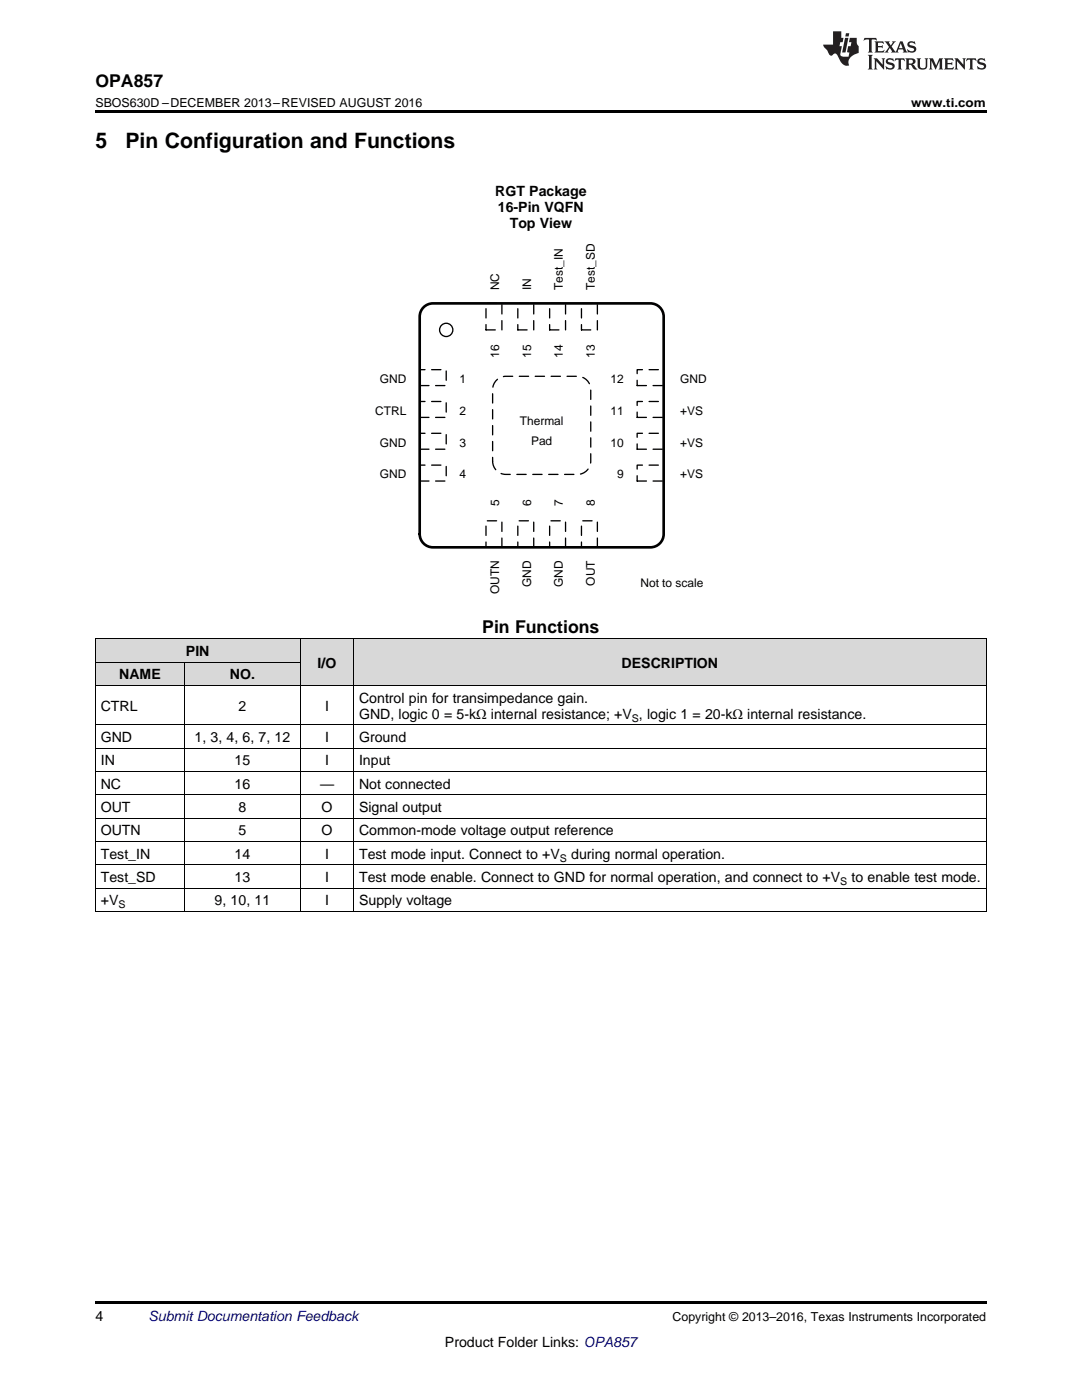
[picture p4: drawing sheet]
<svg xmlns="http://www.w3.org/2000/svg" width="216mm" height="279mm" viewBox="0 0 216 279" stroke-linecap="round" stroke-linejoin="round" font-family="sans-serif">
<g fill="#d8d8d8">
<path d="M59.9 127.6h10.7v9.3h-10.7z"/>
<path d="M70.6 127.6h126.2v9.3h-126.2z"/>
<path d="M19 132.2h17.8v4.7h-17.8z"/>
<path d="M36.8 132.2h23.1v4.7h-23.1z"/>
<path d="M19 127.6h17.8v4.6h-17.8z"/>
<path d="M36.8 127.6h23.1v4.6h-23.1z"/>
</g>
<path d="M19 181.9l.2 .1zM59.8 181.9l.1 .1zM70.5 181.9l.1 .1zM196.7 181.9l.1 .1zM19 259.7h177.8v.5h-177.8z" fill="#000"/>
<g fill="none" stroke="#000" stroke-width=".2">
<path d="M19 127.5h177.8v54.5M19 136.8h177.8M19 132.2h40.9M19.1 127.5v54.5M36.8 132.2v49.8M59.9 127.5v54.5M70.5 127.5v54.5M19 158.6h177.8M19 154h177.8M19 149.3h177.8M19 144.7h177.8M19 177.3h177.8"/>
<path d="M19 172.6h177.8M19 167.9h177.8M19 163.3h177.8M19 181.9h177.8"/>
</g>
<path d="M97 60.5h3.1v5.3h-3.1z" fill-rule="evenodd" fill="#fff"/>
<path d="M97 60.5h3.1v5.3h-3.1z" fill="none" stroke="#000" stroke-width=".26" stroke-dasharray="1.9 1.3"/>
<path d="M97 103.9h3.1v5.3h-3.1z" fill-rule="evenodd" fill="#fff"/>
<path d="M97 103.9h3.1v5.3h-3.1z" fill="none" stroke="#000" stroke-width=".26" stroke-dasharray="1.9 1.3"/>
<path d="M83.7 73.8h5.3v3.2h-5.3z" fill-rule="evenodd" fill="#fff"/>
<path d="M83.7 73.8h5.3v3.2h-5.3z" fill="none" stroke="#000" stroke-width=".26" stroke-dasharray="1.9 1.3"/>
<path d="M127.1 73.8h5.3v3.2h-5.3z" fill-rule="evenodd" fill="#fff"/>
<path d="M127.1 73.8h5.3v3.2h-5.3z" fill="none" stroke="#000" stroke-width=".26" stroke-dasharray="1.9 1.3"/>
<path d="M103.3 60.5h3.2v5.3h-3.2z" fill-rule="evenodd" fill="#fff"/>
<path d="M103.3 60.5h3.2v5.3h-3.2z" fill="none" stroke="#000" stroke-width=".26" stroke-dasharray="1.9 1.3"/>
<path d="M103.3 103.9h3.2v5.3h-3.2z" fill-rule="evenodd" fill="#fff"/>
<path d="M103.3 103.9h3.2v5.3h-3.2z" fill="none" stroke="#000" stroke-width=".26" stroke-dasharray="1.9 1.3"/>
<path d="M83.7 80.1h5.3v3.2h-5.3z" fill-rule="evenodd" fill="#fff"/>
<path d="M83.7 80.1h5.3v3.2h-5.3z" fill="none" stroke="#000" stroke-width=".26" stroke-dasharray="1.9 1.3"/>
<path d="M127.1 80.1h5.3v3.2h-5.3z" fill-rule="evenodd" fill="#fff"/>
<path d="M127.1 80.1h5.3v3.2h-5.3z" fill="none" stroke="#000" stroke-width=".26" stroke-dasharray="1.9 1.3"/>
<path d="M109.7 60.5h3.1v5.3h-3.1z" fill-rule="evenodd" fill="#fff"/>
<path d="M109.7 60.5h3.1v5.3h-3.1z" fill="none" stroke="#000" stroke-width=".26" stroke-dasharray="1.9 1.3"/>
<path d="M109.7 103.9h3.1v5.3h-3.1z" fill-rule="evenodd" fill="#fff"/>
<path d="M109.7 103.9h3.1v5.3h-3.1z" fill="none" stroke="#000" stroke-width=".26" stroke-dasharray="1.9 1.3"/>
<path d="M83.7 86.5h5.3v3.2h-5.3z" fill-rule="evenodd" fill="#fff"/>
<path d="M83.7 86.5h5.3v3.2h-5.3z" fill="none" stroke="#000" stroke-width=".26" stroke-dasharray="1.9 1.3"/>
<path d="M127.1 86.5h5.3v3.2h-5.3z" fill-rule="evenodd" fill="#fff"/>
<path d="M127.1 86.5h5.3v3.2h-5.3z" fill="none" stroke="#000" stroke-width=".26" stroke-dasharray="1.9 1.3"/>
<path d="M116 60.5h3.2v5.3h-3.2z" fill-rule="evenodd" fill="#fff"/>
<path d="M116 60.5h3.2v5.3h-3.2z" fill="none" stroke="#000" stroke-width=".26" stroke-dasharray="1.9 1.3"/>
<path d="M116 103.9h3.2v5.3h-3.2z" fill-rule="evenodd" fill="#fff"/>
<path d="M116 103.9h3.2v5.3h-3.2z" fill="none" stroke="#000" stroke-width=".26" stroke-dasharray="1.9 1.3"/>
<path d="M83.7 92.8h5.3v3.2h-5.3z" fill-rule="evenodd" fill="#fff"/>
<path d="M83.7 92.8h5.3v3.2h-5.3z" fill="none" stroke="#000" stroke-width=".26" stroke-dasharray="1.9 1.3"/>
<path d="M127.1 92.8h5.3v3.2h-5.3z" fill-rule="evenodd" fill="#fff"/>
<path d="M127.1 92.8h5.3v3.2h-5.3z" fill="none" stroke="#000" stroke-width=".26" stroke-dasharray="1.9 1.3"/>
<circle cx="89" cy="65.8" r="1.32" fill="none" stroke="#000" stroke-width=".26"/>
<path d="M84.3 61.5a2.64 2.64 0 0 1 2.1-1h43.4a2.65 2.65 0 0 1 2.6 2.7v43.4a2.65 2.65 0 0 1-2.6 2.6h-43.4a2.65 2.65 0 0 1-2.7-2.6v-43.4l.1-.6z" fill="none" stroke="#000" stroke-width=".53"/>
<path d="M98.9 76.1a2.64 2.64 0 0 1 2-1h14.3a2.65 2.65 0 0 1 2.7 2.6v14.3a2.65 2.65 0 0 1-2.7 2.7h-14.3a2.65 2.65 0 0 1-2.6-2.7v-14.3l.1-.6z" fill-rule="evenodd" fill="#fff"/>
<path d="M98.9 76.1a2.64 2.64 0 0 1 2-1h14.3a2.65 2.65 0 0 1 2.7 2.6v14.3a2.65 2.65 0 0 1-2.7 2.7h-14.3a2.65 2.65 0 0 1-2.6-2.7v-14.3l.1-.6z" fill="none" stroke="#000" stroke-width=".26" stroke-dasharray="1.9 1.3"/>
<path d="M19 22h177.8v.5h-177.8z" fill="#000"/>
<g fill="#231f20">
<path d="M172.5 7.6l-.1 .5 .4-.2h.6v.1v2.1l-.2 .4h.9l-.2-.4v-2.1l.1-.1h.5l.5 .2-.2-.5zM174.5 8.3l.2 .3v1.5l-.2 .4h1.8l.2-.6a1.04 1.04 0 0 1-1.3 .2v-.7h.6l.3 .2v-.6l-.3 .2h-.6v-.6l.8-.1 .4 .3-.2-.5zM176.5 8.3l.9 1.1-.9 1.1h.8l-.2-.2 .4-.7 .5 .7-.2 .2h1.5l-.2-.2 .2-.4h.9l.1 .4-.2 .2h1l-.3-.3-.7-1.9h-.5l-.9 2-.8-1 .9-1h-.8l.1 .3-.4 .5-.3-.6 .1-.2zM179.7 8.6l.4 1h-.7zM181.3 8.4a.63 .63 0 0 0-.2 .7 .63 .63 0 0 0 .6 .4l.6 .2 .1 .2a.75 .75 0 0 1-.7 .4 .75 .75 0 0 1-.6-.5l.1 .7 .1-.1a1.11 1.11 0 0 0 1.5-.6 1.13 1.13 0 0 0-1.2-.8l-.1-.4a1.04 1.04 0 0 1 1.2 .2l-.2-.5-.2 .1-.4-.2zM173.2 10.9l.2 .4v2.2l-.2 .4h1l-.3-.4v-2.2l.3-.4zM174.3 11.6l.3 .4v1.5l-.3 .4h.8l-.2-.4v-1.3l1.5 1.7v-1.9l.2-.4h-.7l.2 .4v.9l-1.1-1.3zM177 11.8a.62 .62 0 0 0-.2 .7 .62 .62 0 0 0 .6 .4l.6 .1 .1 .3a.76 .76 0 0 1-.7 .3 .76 .76 0 0 1-.7-.4l.2 .7 .1-.1a1.11 1.11 0 0 0 1.5-.6 1.13 1.13 0 0 0-1.2-.8l-.1-.4a1.04 1.04 0 0 1 1.2 .2l-.2-.6-.2 .1-.5-.1zM178.7 11.6l-.2 .6a.61 .61 0 0 1 .8-.3v1.6l-.2 .4h.9l-.2-.4v-1.6a.63 .63 0 0 1 .7 .3l-.1-.6zM180.6 11.6l.3 .4v1.5l-.3 .4h1l-.2-.2-.1-.8 .6 .2a.76 .76 0 0 0 1.2 .7l-1-1a.58 .58 0 0 0 .6-.5 .58 .58 0 0 0-.5-.6zM181.4 11.9h.1a.45 .45 0 0 1 .5 .1 .45 .45 0 0 1 .1 .5l-.8 .2zM182.9 11.6l.2 .2a2.17 2.17 0 0 0 .3 1.9 .99 .99 0 0 0 1.6-.6v-1.1l.2-.4h-.7l.2 .2a1.92 1.92 0 0 1-.2 1.8 .6 .6 0 0 1-.9-.5v-1.1l.2-.4zM185.4 11.6l.2 .4v1.5l-.2 .4h.7l-.2-.4v-1.4l.8 1.8 .8-1.8v1.4l-.2 .4h.9l-.2-.4v-1.5l.2-.4h-.8l-.6 1.5-.6-1.5zM188.4 11.6l.2 .4v1.5l-.2 .4h1.8l.1-.6a1.04 1.04 0 0 1-1.2 .1v-.6h.5l.4 .2v-.6l-.4 .2h-.5v-.7h.8l.3 .3-.1-.6zM190.5 11.6l.2 .4v1.5l-.2 .4h.7l-.2-.4v-1.3l1.5 1.7v-1.9l.2-.4h-.7l.2 .4v.9l-1.1-1.3zM192.9 11.6l-.1 .6a.61 .61 0 0 1 .7-.3l.1 1.6-.3 .4h1l-.3-.4 .1-1.6a.63 .63 0 0 1 .7 .3l-.1-.6zM195.2 11.8a.62 .62 0 0 0-.2 .7 .62 .62 0 0 0 .6 .4l.6 .1 .1 .3a.76 .76 0 0 1-.7 .3 .76 .76 0 0 1-.6-.4l.1 .7 .1-.1a1.11 1.11 0 0 0 1.6-.6 1.13 1.13 0 0 0-1.3-.8l-.1-.4a1.04 1.04 0 0 1 1.2 .2l-.1-.6-.2 .1-.5-.1z"/>
<path d="M166.2 6.3v2.6h-1.9v.4l.8 .9a.91 .91 0 0 0 1 .8 .56 .56 0 0 1 .5-.3 .56 .56 0 0 1 .5 .3l.4 .8a1.53 1.53 0 0 0 1.9 1.2 1.54 1.54 0 0 1 1-2.1l.9-.3v-1.4a1.52 1.52 0 0 1-.4-1.6h-1.3l-.2 .8h.5l-.2 .8h-.5l-.1 1v.2l.4 .1-.2 .8a1.93 1.93 0 0 1-1.6-.3l.3-1.8h-.5l.2-.8h.4l.2-.8h-.4v-1.3zM168.6 7.6l-.6 2.9h.7l.6-2.9zM168.8 6.6l-.1 .7h.6l.2-.7z"/>
</g>
<g font-size="4.2">
<text x="19" y="29.6">5</text>
<text x="25" y="29.6">Pin Configuration and Functions</text>
</g>
<g font-size="3.5">
<text x="19" y="17.3">OPA857</text>
<text x="96.2" y="126.3">Pin Functions</text>
</g>
<g font-size="2.8">
<text x="98.8" y="39.2">RGT Package</text>
<text x="99.3" y="42.3">16-Pin VQFN</text>
<text x="101.7" y="45.5">Top View</text>
<text x="37.1" y="131">PIN</text>
<text x="23.8" y="135.6">NAME</text>
<text x="45.9" y="135.6">NO.</text>
<text x="63.4" y="133.3">I/O</text>
<text x="124" y="133.3">DESCRIPTION</text>
<text x="20.1" y="141.9">CTRL</text>
<text x="47.6" y="141.9">2</text>
<text x="64.9" y="141.9">I</text>
<text x="71.6" y="140.3">Control pin for transimpedance gain.</text>
<text x="71.6" y="143.4">GND, logic 0 = 5-kΩ internal resistance; +V , logic 1 = 20-kΩ internal resistance.</text>
<text x="20.1" y="148.1">GND</text>
<text x="38.8" y="148.1">1, 3, 4, 6, 7, 12</text>
<text x="64.9" y="148.1">I</text>
<text x="71.6" y="148.1">Ground</text>
<text x="20.1" y="152.8">IN</text>
<text x="46.8" y="152.8">15</text>
<text x="64.9" y="152.8">I</text>
<text x="71.6" y="152.8">Input</text>
<text x="20.1" y="157.4">NC</text>
<text x="46.8" y="157.4">16</text>
<text x="63.9" y="157.4">—</text>
<text x="71.6" y="157.4">Not connected</text>
<text x="20.1" y="162.1">OUT</text>
<text x="20.1" y="166.7">OUTN</text>
<text x="47.6" y="162.1">8</text>
<text x="47.6" y="166.7">5</text>
<text x="64.2" y="162.1">O</text>
<text x="64.2" y="166.7">O</text>
<text x="71.6" y="162.1">Signal output</text>
<text x="71.6" y="166.7">Common-mode voltage output reference</text>
<text x="20.1" y="171.4">Test_IN</text>
<text x="46.8" y="171.4">14</text>
<text x="64.9" y="171.4">I</text>
<text x="71.6" y="171.4">Test mode input. Connect to +V</text>
<text x="114" y="171.4">during normal operation.</text>
<text x="20.1" y="176">Test_SD</text>
<text x="46.8" y="176">13</text>
<text x="64.9" y="176">I</text>
<text x="71.6" y="176">Test mode enable. Connect to GND for normal operation, and connect to +V</text>
<text x="169.9" y="176">to enable test mode.</text>
<text x="20.1" y="180.7">+V</text>
<text x="42.8" y="180.7">9, 10, 11</text>
<text x="64.9" y="180.7">I</text>
<text x="71.6" y="180.7">Supply voltage</text>
<text x="19" y="263.6">4</text>
<text x="88.8" y="268.9">Product Folder Links: OPA857</text>
</g>
<text font-size="2.8" fill="#0000c8" x="29.6" y="263.6">Submit Documentation Feedback</text>
<g font-size="2.5">
<text x="19" y="21.4">SBOS630D –DECEMBER 2013–REVISED AUGUST 2016</text>
<text x="181.8" y="21.4">www.ti.com</text>
<text x="134.2" y="263.6">Copyright © 2013–2016, Texas Instruments Incorporated</text>
</g>
<g font-size="2.4">
<text x="99.6" y="57.9" transform="rotate(-90 99.6 57.9)">NC</text>
<text x="106" y="57.9" transform="rotate(-90 106 57.9)">IN</text>
<text x="112.3" y="57.9" transform="rotate(-90 112.3 57.9)">Test_IN</text>
<text x="118.7" y="57.9" transform="rotate(-90 118.7 57.9)">Test_SD</text>
<text x="99.6" y="71.4" transform="rotate(-90 99.6 71.4)">16</text>
<text x="106" y="71.4" transform="rotate(-90 106 71.4)">15</text>
<text x="112.3" y="71.4" transform="rotate(-90 112.3 71.4)">14</text>
<text x="118.7" y="71.4" transform="rotate(-90 118.7 71.4)">13</text>
<text x="75.8" y="76.4">GND</text>
<text x="91.7" y="76.4">1</text>
<text x="121.8" y="76.4">12</text>
<text x="135.7" y="76.4">GND</text>
<text x="74.9" y="82.8">CTRL</text>
<text x="91.7" y="82.8">2</text>
<text x="121.8" y="82.8">11</text>
<text x="135.7" y="82.8">+VS</text>
<text x="75.8" y="89.1">GND</text>
<text x="91.7" y="89.1">3</text>
<text x="103.7" y="84.9">Thermal</text>
<text x="106" y="88.9">Pad</text>
<text x="121.8" y="89.1">10</text>
<text x="135.7" y="89.1">+VS</text>
<text x="75.8" y="95.5">GND</text>
<text x="91.7" y="95.5">4</text>
<text x="123.2" y="95.5">9</text>
<text x="135.7" y="95.5">+VS</text>
<text x="99.6" y="101" transform="rotate(-90 99.6 101)">5</text>
<text x="106" y="101" transform="rotate(-90 106 101)">6</text>
<text x="112.3" y="101" transform="rotate(-90 112.3 101)">7</text>
<text x="118.7" y="101" transform="rotate(-90 118.7 101)">8</text>
<text x="99.6" y="118.6" transform="rotate(-90 99.6 118.6)">OUTN</text>
<text x="106" y="117.2" transform="rotate(-90 106 117.2)">GND</text>
<text x="112.3" y="117.2" transform="rotate(-90 112.3 117.2)">GND</text>
<text x="118.7" y="116.9" transform="rotate(-90 118.7 116.9)">OUT</text>
<text x="127.8" y="117.2">Not to scale</text>
</g>
<g font-size="2.1">
<text x="126.1" y="144">S</text>
<text x="111.7" y="171.9">S</text>
<text x="167.7" y="176.6">S</text>
<text x="23.6" y="181.3">S</text>
</g>
</svg>
